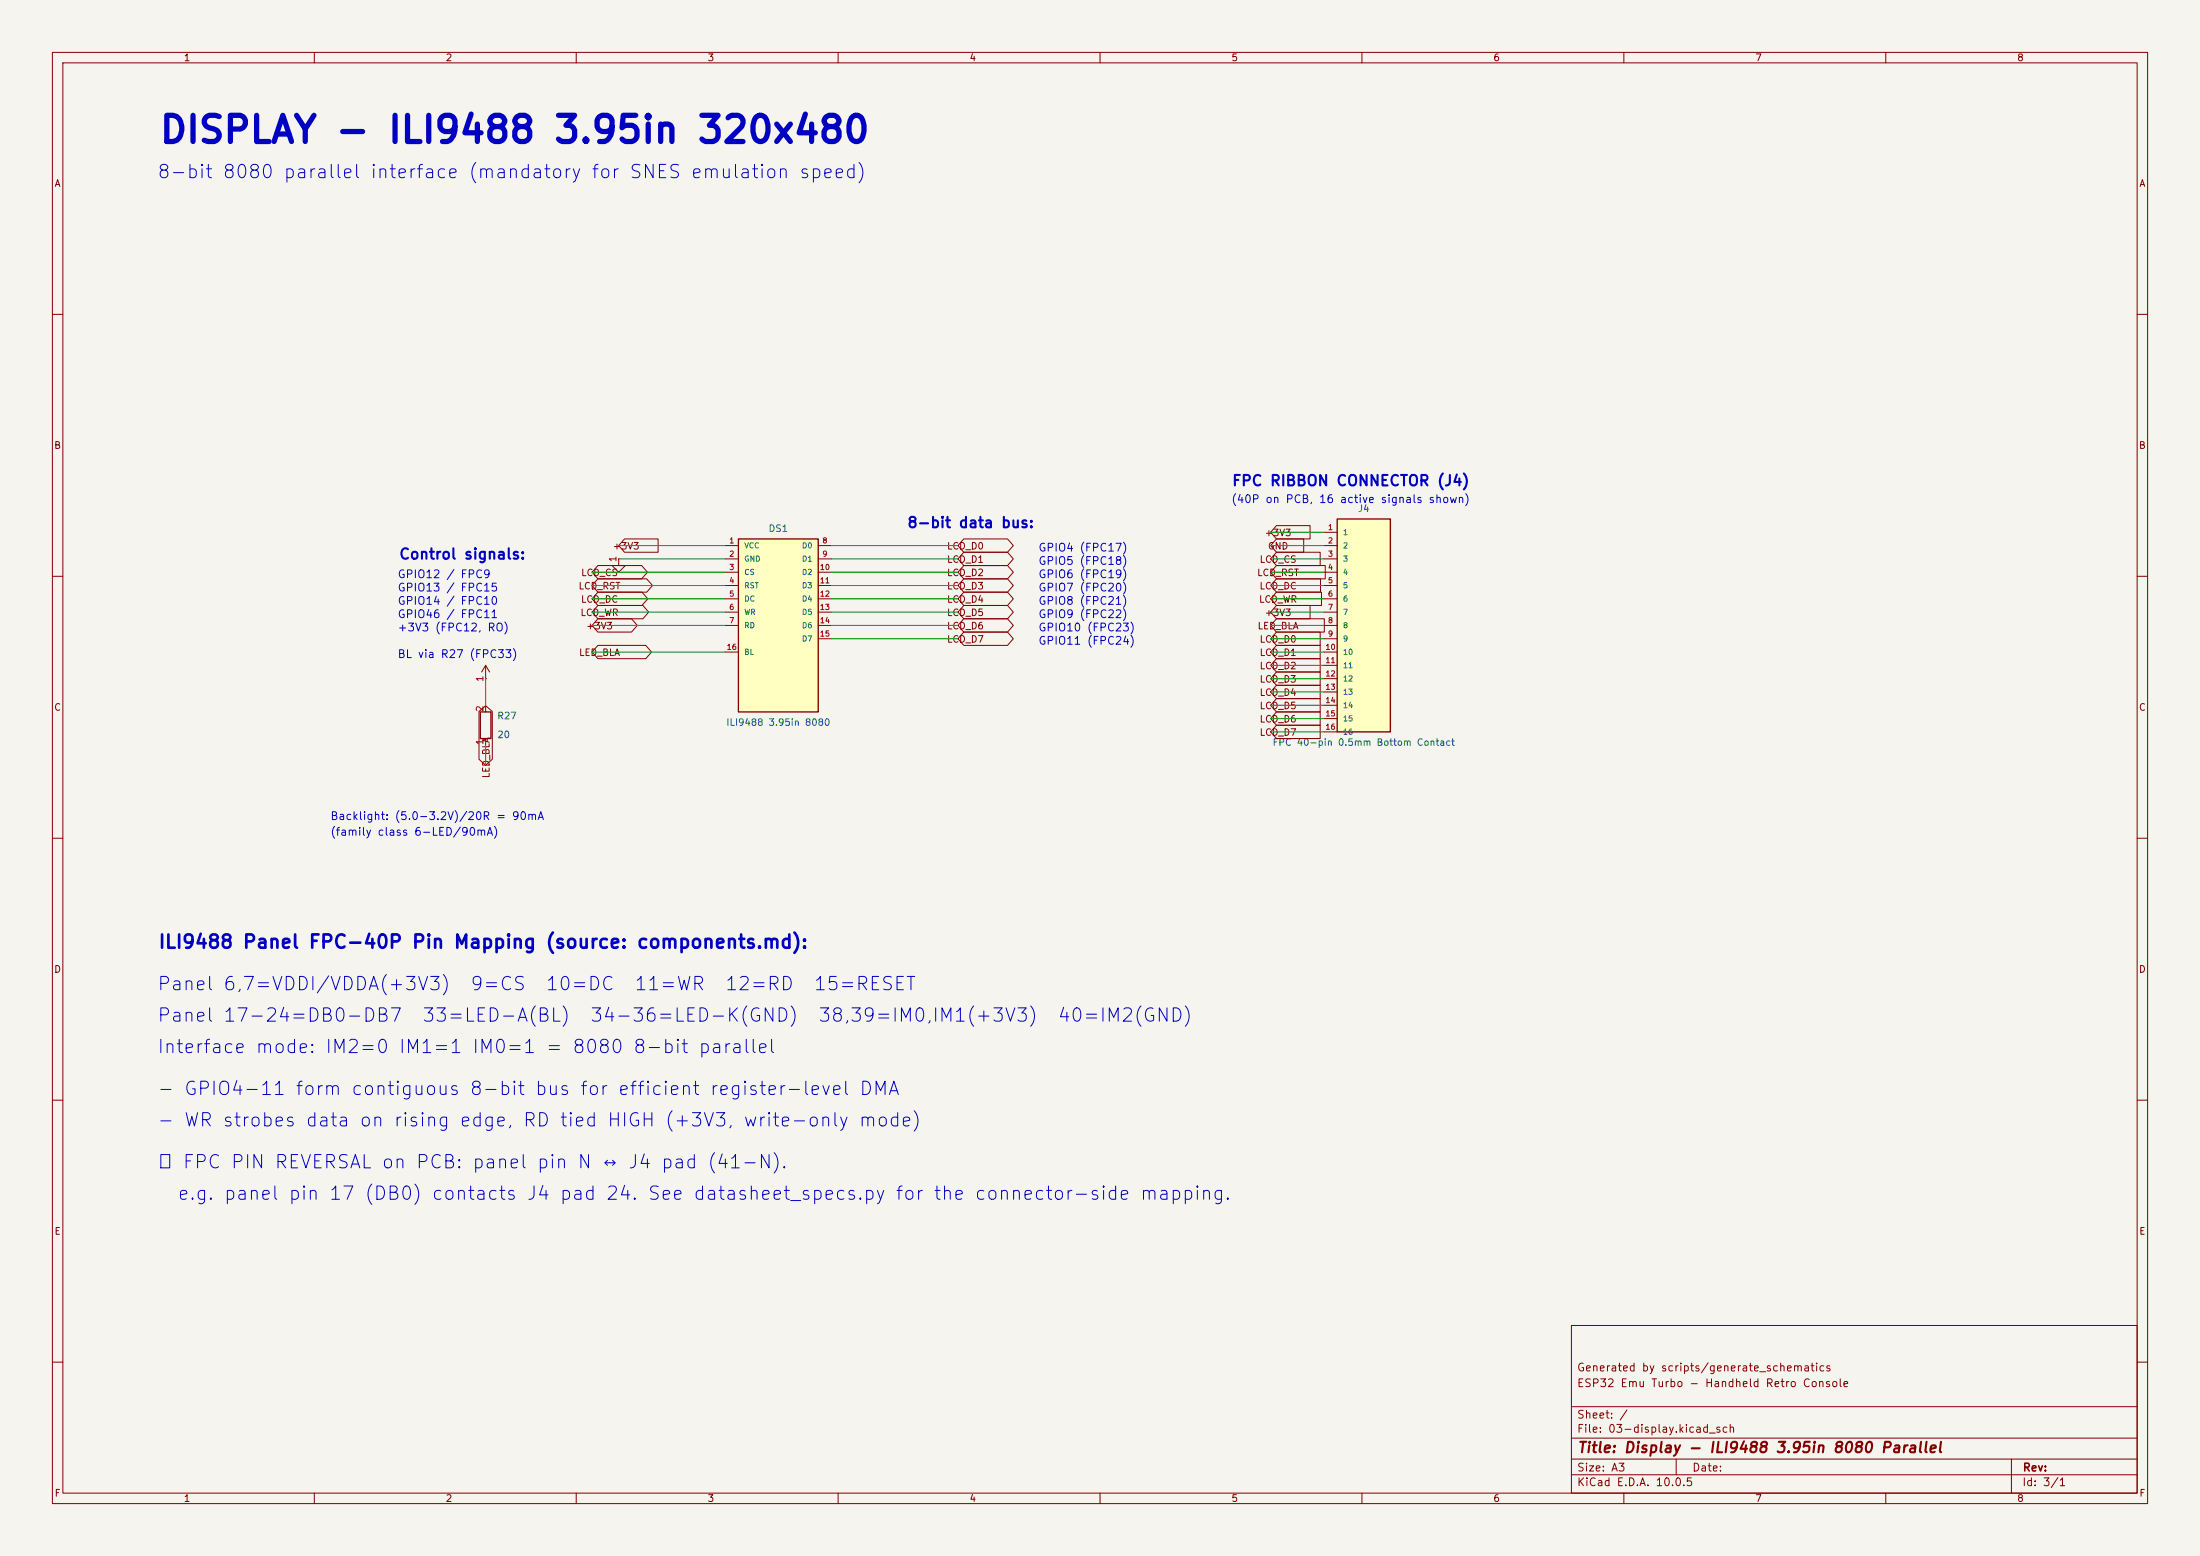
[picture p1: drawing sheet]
<svg xmlns="http://www.w3.org/2000/svg" width="420mm" height="297mm" viewBox="0 0 420 297" stroke-linecap="round" stroke-linejoin="round" font-family="sans-serif">
<path d="M0 0h420v297h-420z" fill="#f5f4ef" stroke="#f5f4ef" stroke-width=".19"/>
<g fill="none" stroke="#840000" stroke-width=".19">
<path d="M10 10h400v277h-400zM12 12h396v273h-396zM60 10v2M110 10v2M160 10v2M210 10v2M260 10v2M310 10v2M360 10v2M10 60h2M408 60h2M10 110h2"/>
<path d="M408 110h2M92.7 129.5h.1M92.7 127v2.5M92.7 134.6v1.3M92.7 127l-.8 1.3M92.7 127l.8 1.3M10 160h2M92.7 141v1.2M408 160h2M10 210h2M408 210h2M300 253h108v32h-108z"/>
<path d="M10 260h2M300 278.5h108M300 274.5h108M300 268.5h108M320 278.5v3M384 278.5v6.5M408 260h2M60 285v2M110 285v2M160 285v2M210 285v2M260 285v2"/>
<path d="M300 281.5h108M310 285v2M360 285v2"/>
</g>
<path d="M91.7 135.9h2v5.1h-2z" fill="none" stroke="#840000" stroke-width=".25"/>
<path d="M255.3 99.1h10.1v40.6h-10.1z" fill="#ffffc2"/>
<path d="M255.3 99.1h10.1v40.6h-10.1z" fill="none" stroke="#840000" stroke-width=".25"/>
<g fill="none" stroke="#840000" stroke-width=".19">
<path d="M252.7 101.6h2.6M252.7 104.1h2.6M252.7 106.7h2.6M252.7 109.2h2.6M252.7 111.8h2.6M252.7 114.3h2.6M252.7 116.8h2.6M252.7 119.4h2.6M252.7 121.9h2.6M252.7 124.5h2.6M252.7 127h2.6M252.7 129.5h2.6"/>
<path d="M252.7 132.1h2.6M252.7 134.6h2.6M252.7 137.2h2.6M252.7 139.7h2.6"/>
</g>
<path d="M141 102.9h15.2v33h-15.2z" fill="#ffffc2"/>
<path d="M141 102.9h15.2v33h-15.2z" fill="none" stroke="#840000" stroke-width=".25"/>
<g fill="none" stroke="#840000" stroke-width=".19">
<path d="M114.1 110.5h9.4l1.1 1.3-1.1 1.2h-9.4l-1.1-1.2zM114.1 107.9h8.4l1.1 1.3-1.1 1.3h-8.4l-1.1-1.3zM114.1 113h8.5l1.1 1.3-1.1 1.3h-8.5l-1.1-1.3zM114.1 115.6h8.6l1.1 1.2-1.1 1.3h-8.6l-1.1-1.3zM114.1 118.1h6.5l1.1 1.3-1.1 1.3h-6.5l-1.1-1.3zM118.1 106.7v1.3h1.3l-1.3 1.2-1.3-1.2h1.3M118.1 106.7h.1M119.2 102.9h6.4v2.5h-6.4l-1.1-1.3zM138.4 104.1h2.6M138.4 106.7h2.6M138.4 109.2h2.6M138.4 111.8h2.6"/>
<path d="M138.4 114.3h2.6M138.4 116.8h2.6M138.4 119.4h2.6M156.2 104.1h2.5M156.2 106.7h2.5M156.2 109.2h2.5M156.2 111.8h2.5M156.2 114.3h2.5M156.2 116.8h2.5M156.2 119.4h2.5M184 110.5h8.3l1.2 1.3-1.2 1.2h-8.3l-1.1-1.2zM184 107.9h8.3l1.2 1.3-1.2 1.3h-8.3l-1.1-1.3z"/>
<path d="M184 105.4h8.3l1.2 1.3-1.2 1.3h-8.3l-1.1-1.3zM184 102.9h8.3l1.2 1.2-1.2 1.3h-8.3l-1.1-1.3zM184 113h8.3l1.2 1.3-1.2 1.3h-8.3l-1.1-1.3zM184 118.1h8.3l1.2 1.3-1.2 1.3h-8.3l-1.1-1.3zM184 115.6h8.3l1.2 1.2-1.2 1.3h-8.3l-1.1-1.3zM243.7 115.6h6.4v2.5h-6.4l-1.1-1.3zM243.7 113h8.6v2.6h-8.6l-1.1-1.3zM243.7 107.9h9.3v2.6h-9.3l-1.1-1.3zM243.7 105.4h8.3v2.6h-8.3l-1.1-1.3zM243.7 100.3h6.4v2.6h-6.4l-1.1-1.3zM243.7 118.1h9.1v2.6h-9.1l-1.1-1.3zM243.7 110.5h8.4v2.5h-8.4l-1.1-1.2z"/>
<path d="M243.7 102.9h5.2v2.5h-5.2l-1.1-1.3zM91.4 135.8l1.3-1.1 1.3 1.1v9.1l-1.3 1.2-1.3-1.2zM114.1 123.2h9.2l1.1 1.3-1.1 1.2h-9.2l-1.1-1.2zM138.4 124.5h2.6M156.2 121.9h2.5M184 120.6h8.3l1.2 1.3-1.2 1.3h-8.3l-1.1-1.3zM243.7 138.4h8.3v2.6h-8.3l-1.1-1.3zM243.7 135.9h8.3v2.5h-8.3l-1.1-1.2zM243.7 125.7h8.3v2.6h-8.3l-1.1-1.3zM243.7 133.3h8.3v2.6h-8.3l-1.1-1.3zM243.7 130.8h8.3v2.6h-8.3l-1.1-1.3zM243.7 128.3h8.3v2.5h-8.3l-1.1-1.3z"/>
<path d="M243.7 123.2h8.3v2.5h-8.3l-1.1-1.2zM243.7 120.6h8.3v2.6h-8.3l-1.1-1.3z"/>
</g>
<g fill="none" stroke="#009600" stroke-width=".19">
<path d="M113 119.4h25.4M113 109.2h25.4M113 111.8h25.4M113 114.3h25.4M113 116.8h25.4M118.1 104.1h20.3M118.1 106.7h20.3M158.7 119.4h24.2M158.7 104.1h24.2M158.7 106.7h24.2M158.7 109.2h24.2M158.7 111.8h24.2"/>
<path d="M158.7 114.3h24.2M158.7 116.8h24.2M242.6 101.6h10.1M242.6 119.4h10.1M242.6 104.1h10.1M242.6 106.7h10.1M242.6 109.2h10.1M242.6 111.8h10.1M242.6 114.3h10.1M242.6 116.8h10.1M92.7 129.5v5.1M113 124.5h25.4"/>
<path d="M158.7 121.9h24.2M242.6 121.9h10.1M242.6 134.6h10.1M242.6 139.7h10.1M242.6 137.2h10.1M242.6 124.5h10.1M242.6 127h10.1M242.6 129.5h10.1M242.6 132.1h10.1M92.7 142.2v3.9"/>
</g>
<text font-size="5" fill="#0000c2" x="30.2" y="28.5">DISPLAY - ILI9488 3.95in 320x480</text>
<g font-size="2.5" fill="#0000c2">
<text x="29.8" y="34.7">8-bit 8080 parallel interface (mandatory for SNES emulation speed)</text>
<text x="30.1" y="181.7">ILI9488 Panel FPC-40P Pin Mapping (source: components.md):</text>
<text x="29.8" y="189.7">Panel 6,7=VDDI/VDDA(+3V3)</text>
<text x="89.6" y="189.7">9=CS</text>
<text x="104" y="189.7">10=DC</text>
<text x="120.9" y="189.7">11=WR</text>
<text x="138.2" y="189.7">12=RD</text>
<text x="155.2" y="189.7">15=RESET</text>
<text x="29.8" y="195.7">Panel 17-24=DB0-DB7</text>
<text x="80.4" y="195.7">33=LED-A(BL)</text>
<text x="112.5" y="195.7">34-36=LED-K(GND)</text>
<text x="156" y="195.7">38,39=IM0,IM1(+3V3)</text>
<text x="201.7" y="195.7">40=IM2(GND)</text>
<text x="29.8" y="201.7">Interface mode: IM2=0 IM1=1 IM0=1 = 8080 8-bit parallel</text>
<text x="29.8" y="209.7">- GPIO4-11 form contiguous 8-bit bus for efficient register-level DMA</text>
<text x="29.8" y="215.7">- WR strobes data on rising edge, RD tied HIGH (+3V3, write-only mode)</text>
<text x="29.8" y="223.7">⚠ FPC PIN REVERSAL on PCB: panel pin N ↔ J4 pad (41-N).</text>
<text x="33.7" y="229.7">e.g. panel pin 17 (DB0) contacts J4 pad 24. See datasheet_specs.py for the connector-side mapping.</text>
</g>
<g font-size="2" fill="#0000c2">
<text x="235.1" y="93.3">FPC RIBBON CONNECTOR (J4)</text>
<text x="173.1" y="101.3">8-bit data bus:</text>
<text x="76.1" y="107.3">Control signals:</text>
</g>
<text font-size="2" fill="#840000" x="301" y="277.8">Title: Display - ILI9488 3.95in 8080 Parallel</text>
<g font-size="1.5" fill="#0000c2">
<text x="235" y="96.4">(40P on PCB, 16 active signals shown)</text>
<text x="198.1" y="105.6">GPIO4 (FPC17)</text>
<text x="75.8" y="113.3">GPIO13 / FPC15</text>
<text x="75.8" y="110.7">GPIO12 / FPC9</text>
<text x="198.1" y="113.3">GPIO7 (FPC20)</text>
<text x="198.1" y="108.2">GPIO5 (FPC18)</text>
<text x="198.1" y="110.7">GPIO6 (FPC19)</text>
<text x="75.8" y="118.3">GPIO46 / FPC11</text>
<text x="75.8" y="115.8">GPIO14 / FPC10</text>
<text x="198.1" y="115.8">GPIO8 (FPC21)</text>
<text x="198.1" y="118.3">GPIO9 (FPC22)</text>
<text x="75.8" y="126">BL via R27 (FPC33)</text>
<text x="75.8" y="120.9">+3V3 (FPC12, RO)</text>
<text x="198.1" y="120.9">GPIO10 (FPC23)</text>
<text x="198.1" y="123.4">GPIO11 (FPC24)</text>
<text x="63" y="156.9">Backlight: (5.0-3.2V)/20R = 90mA</text>
<text x="63" y="159.9">(family class 6-LED/90mA)</text>
</g>
<g font-size="1.5" fill="#840000">
<text x="300.9" y="262.1">Generated by scripts/generate_schematics</text>
<text x="300.9" y="265.1">ESP32 Emu Turbo - Handheld Retro Console</text>
<text x="300.9" y="273.8">File: 03-display.kicad_sch</text>
<text x="300.9" y="271.1">Sheet: /</text>
<text x="300.9" y="281.2">Size: A3</text>
<text x="322.9" y="281.2">Date:</text>
<text x="386" y="281.2">Rev:</text>
<text x="300.9" y="284">KiCad E.D.A. 10.0.5</text>
<text x="385.9" y="284">Id: 3/1</text>
</g>
<g font-size="1.3" fill="#840000">
<text x="35" y="12">1</text>
<text x="85" y="12">2</text>
<text x="135" y="12">3</text>
<text x="185" y="12">4</text>
<text x="235" y="12">5</text>
<text x="285" y="12">6</text>
<text x="335" y="12">7</text>
<text x="385" y="12">8</text>
<text x="10.3" y="36">A</text>
<text x="408.3" y="36">A</text>
<text x="10.2" y="86">B</text>
<text x="408.2" y="86">B</text>
<text x="116.9" y="105.2">+3V3</text>
<text x="180.7" y="107.7">LCD_D1</text>
<text x="180.7" y="105.2">LCD_D0</text>
<text x="240.4" y="107.7">LCD_CS</text>
<text x="241.3" y="102.7">+3V3</text>
<text x="241.9" y="105.2">GND</text>
<text x="110.3" y="112.8">LCD_RST</text>
<text x="110.8" y="110.3">LCD_CS</text>
<text x="180.7" y="112.8">LCD_D3</text>
<text x="180.7" y="110.3">LCD_D2</text>
<text x="239.9" y="110.3">LCD_RST</text>
<text x="240.3" y="112.8">LCD_DC</text>
<text x="110.7" y="117.9">LCD_WR</text>
<text x="110.8" y="115.4">LCD_DC</text>
<text x="180.7" y="115.4">LCD_D4</text>
<text x="180.7" y="117.9">LCD_D5</text>
<text x="240.2" y="115.4">LCD_WR</text>
<text x="241.3" y="117.9">+3V3</text>
<text x="110.4" y="125.5">LED_BLA</text>
<text x="111.8" y="120.4">+3V3</text>
<text x="180.7" y="123">LCD_D7</text>
<text x="180.7" y="120.4">LCD_D6</text>
<text x="240" y="120.4">LED_BLA</text>
<text x="240.4" y="125.5">LCD_D1</text>
<text x="240.4" y="123">LCD_D0</text>
<text x="240.4" y="128.1">LCD_D2</text>
<text x="240.4" y="130.6">LCD_D3</text>
<text x="10.2" y="136">C</text>
<text x="240.4" y="135.7">LCD_D5</text>
<text x="240.4" y="133.1">LCD_D4</text>
<text x="408.2" y="136">C</text>
<text x="240.4" y="140.8">LCD_D7</text>
<text x="240.4" y="138.2">LCD_D6</text>
<text x="93.8" y="148.6" transform="rotate(-90 93.8 148.6)">LED_BLA</text>
<text x="10.2" y="186">D</text>
<text x="408.2" y="186">D</text>
<text x="10.3" y="236">E</text>
<text x="408.3" y="236">E</text>
<text x="10.3" y="286">F</text>
<text x="35" y="287">1</text>
<text x="85" y="287">2</text>
<text x="135" y="287">3</text>
<text x="185" y="287">4</text>
<text x="235" y="287">5</text>
<text x="285" y="287">6</text>
<text x="335" y="287">7</text>
<text x="385" y="287">8</text>
<text x="408.3" y="286">F</text>
</g>
<g font-size="1.3" fill="#006464">
<text x="146.6" y="101.8">DS1</text>
<text x="259.1" y="98">J4</text>
<text x="94.8" y="137.6">R27</text>
<text x="94.8" y="141.2">20</text>
<text x="138.5" y="138.9">ILI9488 3.95in 8080</text>
<text x="242.8" y="142.7">FPC 40-pin 0.5mm Bottom Contact</text>
</g>
<g font-size="1.3" fill="#a90000">
<text x="118" y="107.4" transform="rotate(-90 118 107.4)">1</text>
<text x="92.6" y="130.3" transform="rotate(-90 92.6 130.3)">1</text>
<text x="92.6" y="136" transform="rotate(-90 92.6 136)">2</text>
<text x="92.6" y="142.3" transform="rotate(-90 92.6 142.3)">1</text>
</g>
<g font-size="1" fill="#a90000">
<text x="253.4" y="101.4">1</text>
<text x="139.1" y="104">1</text>
<text x="139.1" y="106.5">2</text>
<text x="156.9" y="104">8</text>
<text x="156.9" y="106.5">9</text>
<text x="253.4" y="104">2</text>
<text x="253.4" y="106.5">3</text>
<text x="139.1" y="109">3</text>
<text x="139.1" y="111.6">4</text>
<text x="156.4" y="109">10</text>
<text x="156.4" y="111.6">11</text>
<text x="253.4" y="109">4</text>
<text x="253.4" y="111.6">5</text>
<text x="139.1" y="114.1">5</text>
<text x="139.1" y="116.7">6</text>
<text x="139.1" y="119.2">7</text>
<text x="156.4" y="114.1">12</text>
<text x="156.4" y="116.7">13</text>
<text x="156.4" y="119.2">14</text>
<text x="253.4" y="114.1">6</text>
<text x="253.4" y="116.7">7</text>
<text x="253.4" y="119.2">8</text>
<text x="138.6" y="124.3">16</text>
<text x="156.4" y="121.7">15</text>
<text x="252.9" y="124.3">10</text>
<text x="253.4" y="121.7">9</text>
<text x="252.9" y="126.8">11</text>
<text x="252.9" y="129.4">12</text>
<text x="252.9" y="131.9">13</text>
<text x="252.9" y="134.4">14</text>
<text x="252.9" y="137">15</text>
<text x="252.9" y="139.5">16</text>
</g>
<g font-size="1" fill="#006464">
<text x="142" y="104.9">VCC</text>
<text x="142" y="107.4">GND</text>
<text x="153" y="104.9">D0</text>
<text x="153" y="107.4">D1</text>
<text x="256.3" y="102.4">1</text>
<text x="256.3" y="104.9">2</text>
<text x="256.3" y="107.4">3</text>
<text x="142" y="110">CS</text>
<text x="142" y="112.5">RST</text>
<text x="153" y="110">D2</text>
<text x="153" y="112.5">D3</text>
<text x="256.3" y="110">4</text>
<text x="256.3" y="112.5">5</text>
<text x="142" y="115.1">DC</text>
<text x="142" y="117.6">WR</text>
<text x="153" y="115.1">D4</text>
<text x="153" y="117.6">D5</text>
<text x="256.3" y="115.1">6</text>
<text x="256.3" y="117.6">7</text>
<text x="142" y="120.1">RD</text>
<text x="142" y="125.2">BL</text>
<text x="153" y="120.1">D6</text>
<text x="153" y="122.7">D7</text>
<text x="256.3" y="120.1">8</text>
<text x="256.3" y="122.7">9</text>
<text x="256.3" y="125.2">10</text>
<text x="256.3" y="127.8">11</text>
<text x="256.3" y="130.3">12</text>
<text x="256.3" y="132.8">13</text>
<text x="256.3" y="135.4">14</text>
<text x="256.3" y="137.9">15</text>
<text x="256.3" y="140.5">16</text>
</g>
</svg>
